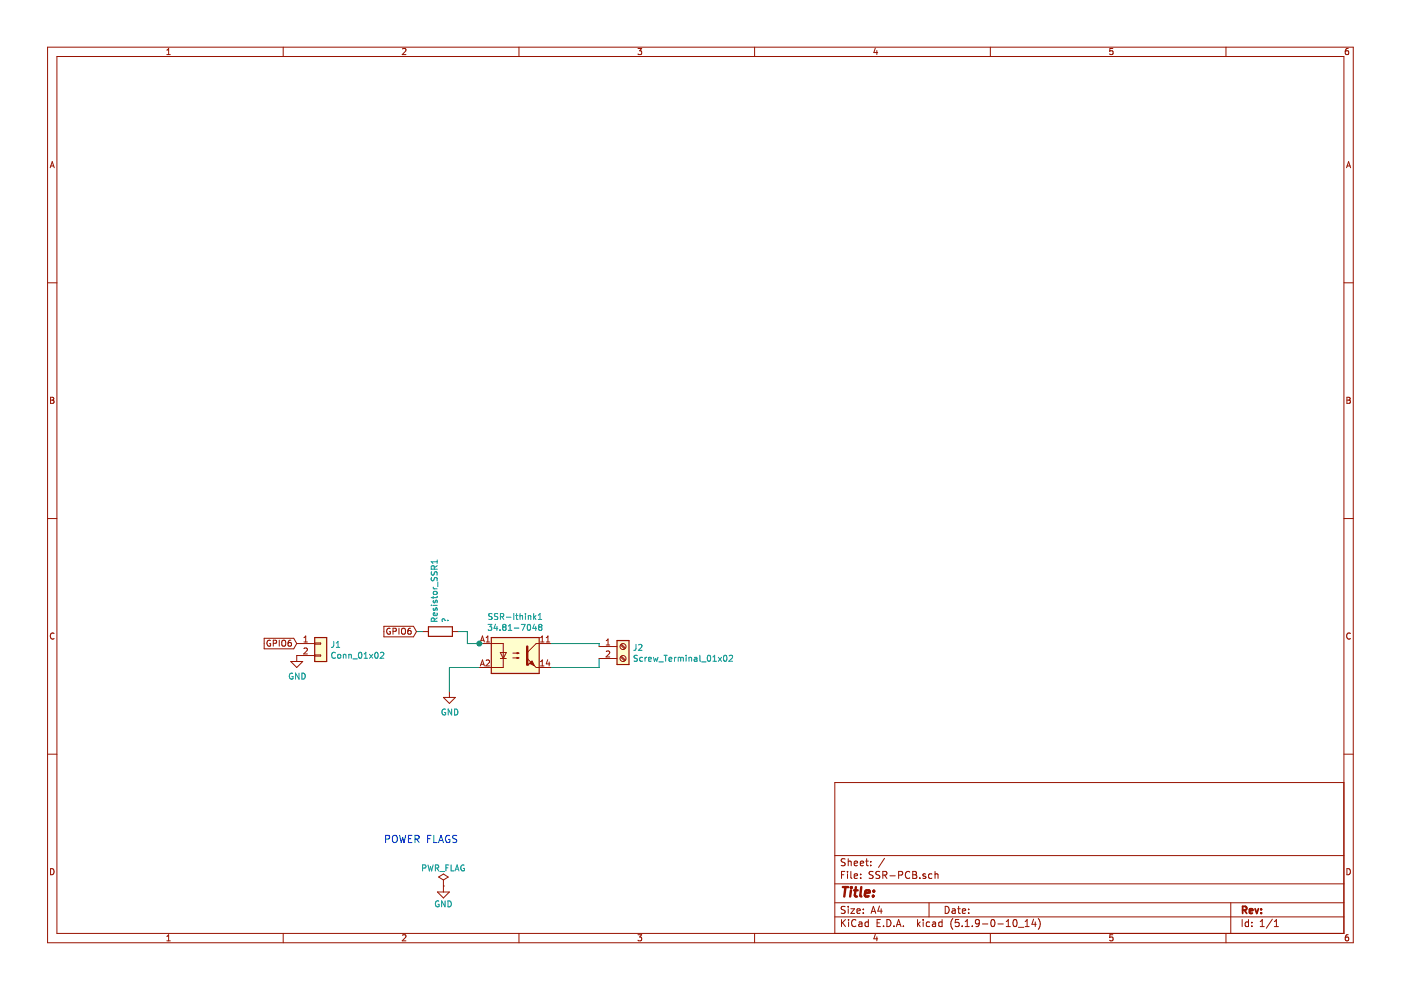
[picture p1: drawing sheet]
EESchema Schematic File Version 4
EELAYER 30 0
EELAYER END
$Descr A4 11693 8268
encoding utf-8
Sheet 1 1
Title ""
Date ""
Rev ""
Comp ""
Comment1 ""
Comment2 ""
Comment3 ""
Comment4 ""
$EndDescr
$Comp
L power:GND #PWR03
U 1 1
P 3700 7400
F 0 "#PWR03" H 3700 7150 50  0001 C CNN
F 1 "GND" H 3700 7250 50  0000 C CNN
F 2 "" H 3700 7400 50  0000 C CNN
F 3 "" H 3700 7400 50  0000 C CNN
	1    3700 7400
	1    0    0    -1  
$EndComp
$Comp
L power:PWR_FLAG #FLG01
U 1 1
P 3700 7400
F 0 "#FLG01" H 3700 7475 50  0001 C CNN
F 1 "PWR_FLAG" H 3700 7550 50  0000 C CNN
F 2 "" H 3700 7400 50  0000 C CNN
F 3 "" H 3700 7400 50  0000 C CNN
	1    3700 7400
	1    0    0    -1  
$EndComp
Text Notes 3200 7050 0    60   ~ 0
POWER FLAGS
$Comp
L Relay_SolidState:34.81-7048 SSR-Ithink1
U 1 1
P 4300 5475
F 0 "SSR-Ithink1" H 4300 5800 50  0000 C CNN
F 1 "34.81-7048" H 4300 5709 50  0000 C CNN
F 2 "OptoDevice:Finder_34.81" H 4100 5275 50  0001 L CIN
F 3 "http://www.us.liteon.com/downloads/LTV-817-827-847.PDF" H 4300 5475 50  0001 L CNN
	1    4300 5475
	1    0    0    -1  
$EndComp
Wire Wire Line
	4000 5575 3750 5575
Wire Wire Line
	3750 5575 3750 5775
$Comp
L power:GND #PWR02
U 1 1
P 3750 5775
F 0 "#PWR02" H 3750 5525 50  0001 C CNN
F 1 "GND" H 3755 5602 50  0000 C CNN
F 2 "" H 3750 5775 50  0001 C CNN
F 3 "" H 3750 5775 50  0001 C CNN
	1    3750 5775
	1    0    0    -1  
$EndComp
Wire Wire Line
	4025 5375 4000 5375
Wire Wire Line
	3900 5375 3900 5275
Wire Wire Line
	3900 5275 3825 5275
$Comp
L Device:R Resistor_SSR1
U 1 1
P 3675 5275
F 0 "Resistor_SSR1" H 3605 5229 50  0000 R CNN
F 1 "?" H 3605 5320 50  0000 R CNN
F 2 "Resistor_THT:R_Axial_DIN0516_L15.5mm_D5.0mm_P20.32mm_Horizontal" V 3605 5275 50  0001 C CNN
F 3 "~" H 3675 5275 50  0001 C CNN
	1    3675 5275
	0    1    1    0   
$EndComp
Wire Wire Line
	3475 5275 3525 5275
Connection ~ 4000 5375
Wire Wire Line
	4000 5375 3900 5375
Text GLabel 3475 5275 0    50   Input ~ 0
GPIO6
$Comp
L Connector_Generic:Conn_01x02 J1
U 1 1
P 2675 5375
F 0 "J1" H 2755 5367 50  0000 L CNN
F 1 "Conn_01x02" H 2755 5276 50  0000 L CNN
F 2 "Connector_PinHeader_2.54mm:PinHeader_1x02_P2.54mm_Vertical" H 2675 5375 50  0001 C CNN
F 3 "~" H 2675 5375 50  0001 C CNN
	1    2675 5375
	1    0    0    -1  
$EndComp
Text GLabel 2475 5375 0    50   Input ~ 0
GPIO6
$Comp
L power:GND #PWR01
U 1 1
P 2475 5475
F 0 "#PWR01" H 2475 5225 50  0001 C CNN
F 1 "GND" H 2480 5302 50  0000 C CNN
F 2 "" H 2475 5475 50  0001 C CNN
F 3 "" H 2475 5475 50  0001 C CNN
	1    2475 5475
	1    0    0    -1  
$EndComp
Wire Wire Line
	4600 5575 5000 5575
$Comp
L Connector:Screw_Terminal_01x02 J2
U 1 1
P 5200 5400
F 0 "J2" H 5280 5392 50  0000 L CNN
F 1 "Screw_Terminal_01x02" H 5280 5301 50  0000 L CNN
F 2 "TerminalBlock_Phoenix:TerminalBlock_Phoenix_MKDS-1,5-2_1x02_P5.00mm_Horizontal" H 5200 5400 50  0001 C CNN
F 3 "~" H 5200 5400 50  0001 C CNN
	1    5200 5400
	1    0    0    -1  
$EndComp
Wire Wire Line
	5000 5375 5000 5400
Wire Wire Line
	4600 5375 5000 5375
Wire Wire Line
	5000 5500 5000 5575
$EndSCHEMATC
